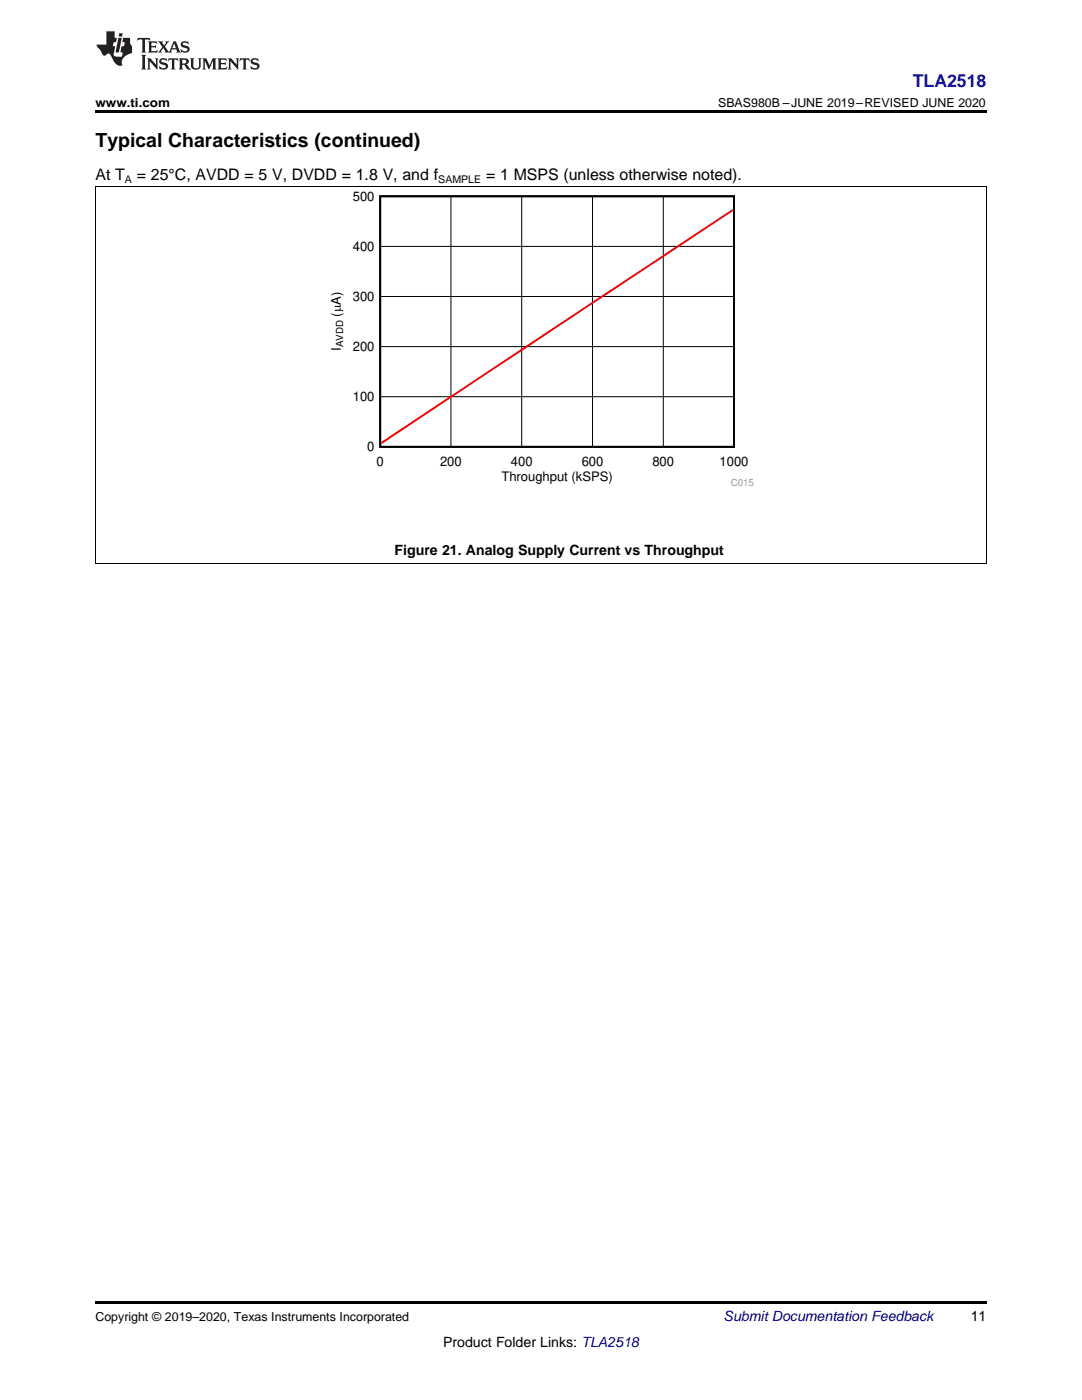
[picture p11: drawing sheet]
<svg xmlns="http://www.w3.org/2000/svg" width="216mm" height="279mm" viewBox="0 0 216 279" stroke-linecap="round" stroke-linejoin="round" font-family="sans-serif">
<path d="M19 22h177.8v.5h-177.8zM19 259.7h177.8v.5h-177.8z" fill="#000"/>
<path d="M19 37.2h177.8M19.1 37.3v75.2M90 39.2v50M104.1 39.2v50M118.2 39.2v50M132.4 39.2v50M196.8 37.3v75.2M75.9 59.2h70.6M75.9 49.2h70.6M75.9 79.2h70.6M75.9 69.2h70.6M19 112.4h177.8" fill="none" stroke="#000" stroke-width=".2"/>
<path d="M75.9 39.2h70.6v50h-70.6z" fill="none" stroke="#000" stroke-width=".38"/>
<path d="M146.3 41.9l-70.3 46.6" fill="none" stroke="#f00" stroke-width=".38"/>
<g fill="#231f20">
<path d="M27.5 7.6l-.1 .5 .4-.2h.6v.1v2.1l-.2 .4h1l-.3-.4v-2.1l.1-.1h.5l.5 .2-.2-.5zM29.5 8.3l.2 .3v1.5l-.2 .4h1.8l.2-.6a1.04 1.04 0 0 1-1.3 .2v-.7h.6l.3 .2v-.6l-.3 .2h-.6v-.6l.8-.1 .4 .3-.2-.5zM31.5 8.3l.9 1.1-.9 1.1h.8l-.2-.2 .5-.7 .4 .7-.2 .2h1.5l-.1-.2 .1-.4h.9l.1 .4-.2 .2h1l-.3-.3-.7-1.9h-.5l-.9 2-.8-1 .9-1h-.8l.1 .3-.3 .5-.4-.6 .2-.2zM34.7 8.6l.4 1h-.7zM36.3 8.4a.63 .63 0 0 0-.2 .7 .63 .63 0 0 0 .6 .4l.6 .2 .1 .2a.75 .75 0 0 1-.7 .4 .75 .75 0 0 1-.6-.5l.1 .7 .1-.1a1.11 1.11 0 0 0 1.5-.6 1.13 1.13 0 0 0-1.2-.8l-.1-.4a1.04 1.04 0 0 1 1.2 .2l-.2-.5-.1 .1-.5-.2zM28.2 10.9l.2 .4v2.2l-.2 .4h1l-.3-.4v-2.2l.3-.4zM29.3 11.6l.3 .4v1.5l-.3 .4h.8l-.2-.4v-1.3l1.5 1.7v-1.9l.2-.4h-.7l.2 .4v.9l-1.1-1.3zM32 11.8a.62 .62 0 0 0-.2 .7 .62 .62 0 0 0 .6 .4l.6 .1 .1 .3a.76 .76 0 0 1-.7 .3 .76 .76 0 0 1-.6-.4l.1 .7 .1-.1a1.11 1.11 0 0 0 1.5-.6 1.13 1.13 0 0 0-1.2-.8l-.1-.4a1.04 1.04 0 0 1 1.2 .2l-.2-.6-.1 .1-.5-.1zM33.7 11.6l-.2 .6a.61 .61 0 0 1 .8-.3v1.6l-.2 .4h.9l-.2-.4v-1.6a.63 .63 0 0 1 .8 .3l-.2-.6zM35.6 11.6l.3 .4v1.5l-.3 .4h1l-.2-.2v-.8l.5 .2a.76 .76 0 0 0 1.2 .7l-1-1a.58 .58 0 0 0 .6-.5 .58 .58 0 0 0-.5-.6zM36.4 11.9h.1a.45 .45 0 0 1 .5 .1 .45 .45 0 0 1 .1 .5l-.7 .2zM37.9 11.6l.2 .2a2.17 2.17 0 0 0 .3 1.9 .99 .99 0 0 0 1.6-.6v-1.1l.2-.4h-.7l.2 .2a1.92 1.92 0 0 1-.2 1.8 .6 .6 0 0 1-.9-.5v-1.1l.2-.4zM40.4 11.6l.2 .4v1.5l-.2 .4h.7l-.2-.4v-1.4l.8 1.8 .8-1.8v1.4l-.2 .4h.9l-.2-.4v-1.5l.2-.4h-.8l-.6 1.5-.6-1.5zM43.4 11.6l.2 .4v1.5l-.2 .4h1.8l.2-.6a1.04 1.04 0 0 1-1.3 .1v-.6h.5l.4 .2v-.6l-.4 .2h-.5v-.7h.8l.3 .3-.1-.6zM45.5 11.6l.2 .4v1.5l-.2 .4h.7l-.2-.4v-1.3l1.5 1.7v-1.9l.2-.4h-.7l.2 .4v.9l-1.1-1.3zM47.9 11.6l-.1 .6a.61 .61 0 0 1 .8-.3v1.6l-.3 .4h1l-.3-.4 .1-1.6a.63 .63 0 0 1 .7 .3l-.1-.6zM50.2 11.8a.62 .62 0 0 0-.2 .7 .62 .62 0 0 0 .6 .4l.6 .1 .2 .3a.76 .76 0 0 1-.8 .3 .76 .76 0 0 1-.6-.4l.1 .7 .2-.1a1.11 1.11 0 0 0 1.5-.6 1.13 1.13 0 0 0-1.3-.8l-.1-.4a1.04 1.04 0 0 1 1.2 .2l-.1-.6-.2 .1-.5-.1z"/>
<path d="M21.2 6.3v2.6h-1.9l.1 .4 .7 .9a.91 .91 0 0 0 1 .8 .56 .56 0 0 1 .5-.3 .56 .56 0 0 1 .5 .3l.4 .8a1.53 1.53 0 0 0 1.9 1.2 1.54 1.54 0 0 1 1-2.1l.9-.3v-1.4a1.52 1.52 0 0 1-.3-1.6h-1.4l-.2 .8h.5l-.2 .8h-.4l-.2 1v.2l.4 .1-.2 .8a1.93 1.93 0 0 1-1.6-.3l.3-1.8h-.5l.2-.8h.4l.2-.8h-.4v-1.3zM23.6 7.6l-.6 2.9h.7l.6-2.9zM23.8 6.6l-.1 .7h.6l.2-.7z"/>
</g>
<text font-size="3.9" x="19" y="29.3">Typical Characteristics (continued)</text>
<text font-size="3.5" fill="#00f" x="182.1" y="17.3">TLA2518</text>
<g font-size="3.2">
<text x="19" y="36">At T</text>
<text x="27.3" y="36">= 25°C, AVDD = 5 V, DVDD = 1.8 V, and f</text>
<text x="97" y="36">= 1 MSPS (unless otherwise noted).</text>
</g>
<g font-size="2.8">
<text x="78.7" y="110.7">Figure 21. Analog Supply Current vs Throughput</text>
<text x="193.7" y="263.6">11</text>
<text x="88.4" y="268.9">Product Folder Links: TLA2518</text>
</g>
<text font-size="2.8" fill="#0000c8" x="144.4" y="263.6">Submit Documentation Feedback</text>
<g font-size="2.6">
<text x="70.4" y="40">500</text>
<text x="70.4" y="50">400</text>
<text x="68" y="63.2" transform="rotate(-90 68 63.2)">(PA)</text>
<text x="70.4" y="60">300</text>
<text x="68" y="70.1" transform="rotate(-90 68 70.1)">I</text>
<text x="70.4" y="70">200</text>
<text x="70.4" y="80">100</text>
<text x="73.3" y="90">0</text>
<text x="75.2" y="93">0</text>
<text x="87.8" y="93">200</text>
<text x="100" y="95.9">Throughput (kSPS)</text>
<text x="101.9" y="93">400</text>
<text x="116.1" y="93">600</text>
<text x="130.2" y="93">800</text>
<text x="143.6" y="93">1000</text>
</g>
<g font-size="2.5">
<text x="19" y="21.4">www.ti.com</text>
<text x="143.3" y="21.4">SBAS980B –JUNE 2019–REVISED JUNE 2020</text>
<text x="19" y="263.6">Copyright © 2019–2020, Texas Instruments Incorporated</text>
</g>
<g font-size="2.1">
<text x="24.9" y="36.6">A</text>
<text x="87.5" y="36.6">SAMPLE</text>
</g>
<text font-size="1.9" x="68.5" y="69.3" transform="rotate(-90 68.5 69.3)">AVDD</text>
<text font-size="1.9" fill="#999" x="145.8" y="97.1">C015</text>
</svg>
